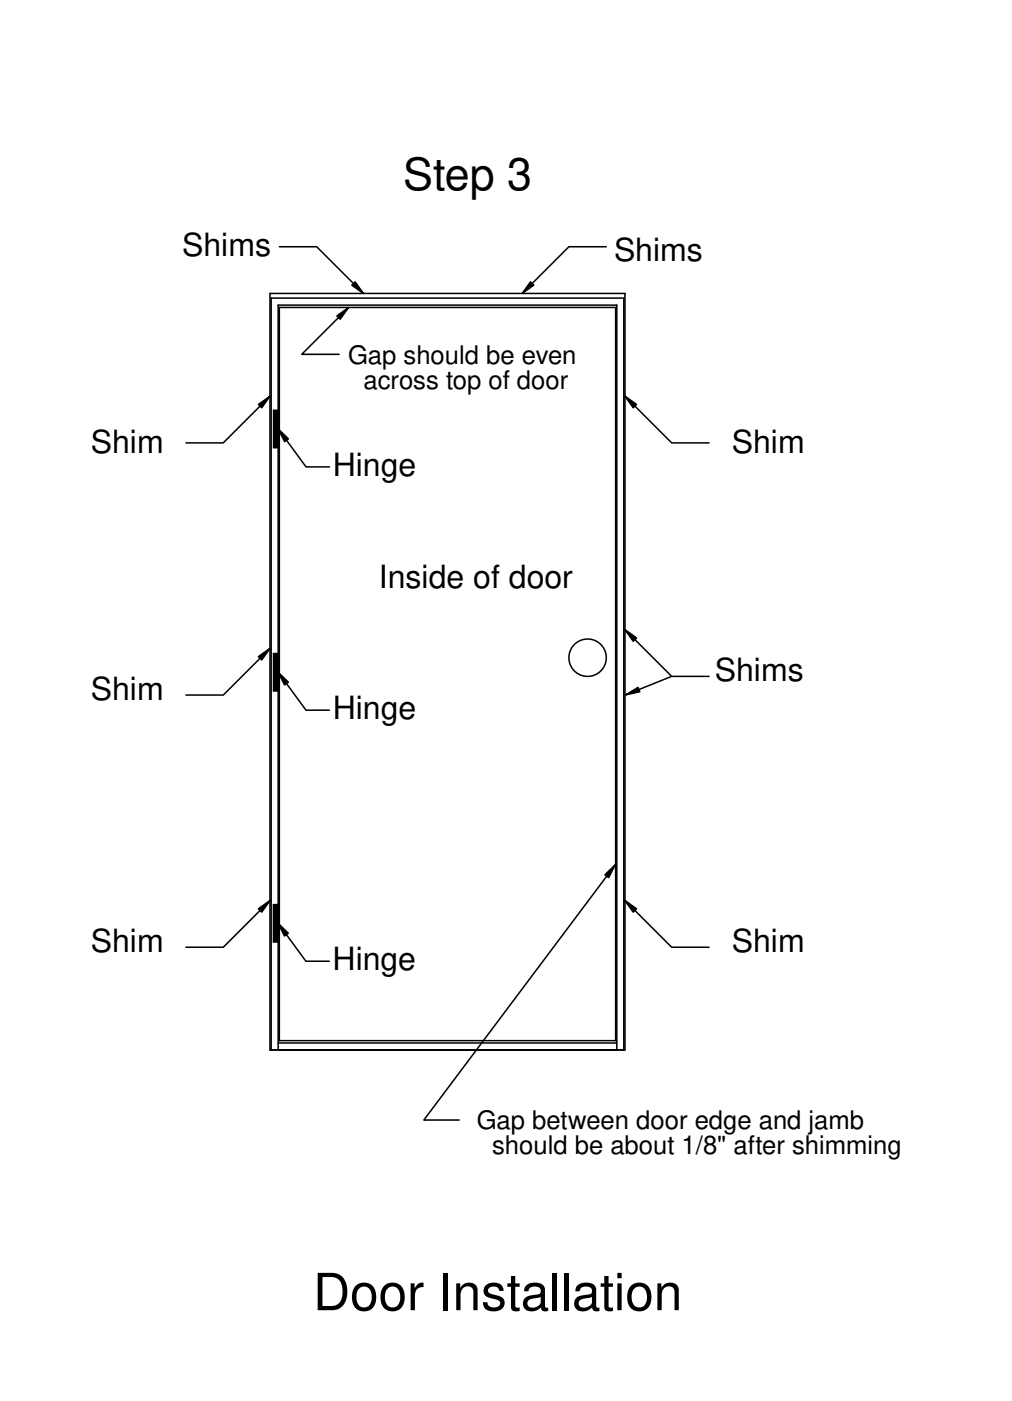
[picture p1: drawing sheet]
<svg xmlns="http://www.w3.org/2000/svg" width="165mm" height="229mm" viewBox="0 0 165 229" stroke-linecap="round" stroke-linejoin="round" font-family="sans-serif">
<g fill="none" stroke="#000" stroke-width=".25">
<path d="M44 47.9h58v123.4h-58zM45.6 40.3h6.1l7.6 7.6M45.6 50.2h54.8v119.6h-54.8zM56.8 50.2l-7.6 7.6h6.1M98.9 40.3h-6.1l-7.6 7.6M44 64.6l-7.6 7.7h-6.1M45.4 70l4.5 6.2h3.8M45.4 66.9h-.8v6.1h.8M102 64.6l7.6 7.7h6.1M44 105.8l-7.6 7.6h-6.1M45.4 109.7l4.5 6.2h3.8M45.4 106.6h-.8v6.1h.8"/>
<path d="M102 102.7l7.6 7.7h6.1M109.6 110.4l-7.5 3M44 146.9l-7.6 7.7h-6.1M44.6 147.6h.8v6.1h-.8zM45.4 150.7l4.5 6.1h3.8M100.4 141.1l-31.3 41.7h5.8M102 146.9l7.6 7.7h6.1M44.2 171.3v-122.7h57.6v122.7M45.4 171.3v-121.5h55.2v121.5M45.4 170.2h55.2"/>
<circle cx="95.9" cy="107.3" r="3"/>
</g>
<g fill="#000">
<path d="M55 51.5l1.8-1.3-1.3 1.9zM57.4 46.5l.5-.5 1.4 1.9zM86.5 46l.6 .5-1.9 1.4zM42.2 66l1.8-1.4-1.3 1.9zM45.4 70l1.6 1.6-.6 .5zM102 64.6l1.8 1.4-.5 .5zM42.2 107.1l1.8-1.3-1.3 1.9zM45.4 109.7l1.6 1.6-.6 .5zM102 102.7l1.8 1.4-.5 .5zM102.1 113.4l2-1.2 .3 .7zM42.2 148.3l1.8-1.4-1.3 1.9zM45.4 150.7l1.6 1.6-.6 .4z"/>
<path d="M98.7 142.7l1.7-1.6-1.1 2.1zM102 146.9l1.8 1.4-.5 .5z"/>
<path d="M44.6 66.9h.8v6.1h-.8z" fill-rule="evenodd"/>
<path d="M44.6 106.6h.8v6.1h-.8z" fill-rule="evenodd"/>
<path d="M44.6 147.6h.8v6.1h-.8z" fill-rule="evenodd"/>
</g>
<g fill="#000" stroke="#000" stroke-width=".25">
<path d="M55 51.5l1.8-1.3-1.3 1.9zM57.9 46l1.4 1.9-1.9-1.4zM86.5 46l.6 .5-1.9 1.4zM42.2 66l1.8-1.4-1.3 1.9zM45.4 70l1.6 1.6-.6 .5zM102 64.6l1.8 1.4-.5 .5zM42.2 107.1l1.8-1.3-1.3 1.9zM45.4 109.7l1.6 1.6-.6 .5zM102 102.7l1.8 1.4-.5 .5zM102.1 113.4l2-1.2 .3 .7zM42.2 148.3l1.8-1.4-1.3 1.9zM45.4 150.7l1.6 1.6-.6 .4z"/>
<path d="M98.7 142.7l1.7-1.6-1.1 2.1zM102 146.9l1.8 1.4-.5 .5z"/>
</g>
<text font-size="8.4" x="51.1" y="213.8">Door Installation</text>
<text font-size="7.3" x="65.8" y="31">Step 3</text>
<g font-size="5.2">
<text x="29.7" y="41.7">Shims</text>
<text x="100.2" y="42.6">Shims</text>
<text x="14.8" y="73.9">Shim</text>
<text x="54.3" y="77.6">Hinge</text>
<text x="119.4" y="73.9">Shim</text>
<text x="61.8" y="95.9">Inside of door</text>
<text x="116.6" y="111.2">Shims</text>
<text x="14.8" y="114.2">Shim</text>
<text x="54.3" y="117.3">Hinge</text>
<text x="14.8" y="155.4">Shim</text>
<text x="119.4" y="155.4">Shim</text>
<text x="54.3" y="158.3">Hinge</text>
</g>
<g font-size="4.2">
<text x="56.8" y="59.5">Gap should be even</text>
<text x="59.3" y="63.4">across top of door</text>
<text x="77.8" y="184.3">Gap between door edge and jamb</text>
<text x="80.3" y="188.2">should be about 1/8&quot; after shimming</text>
</g>
</svg>
